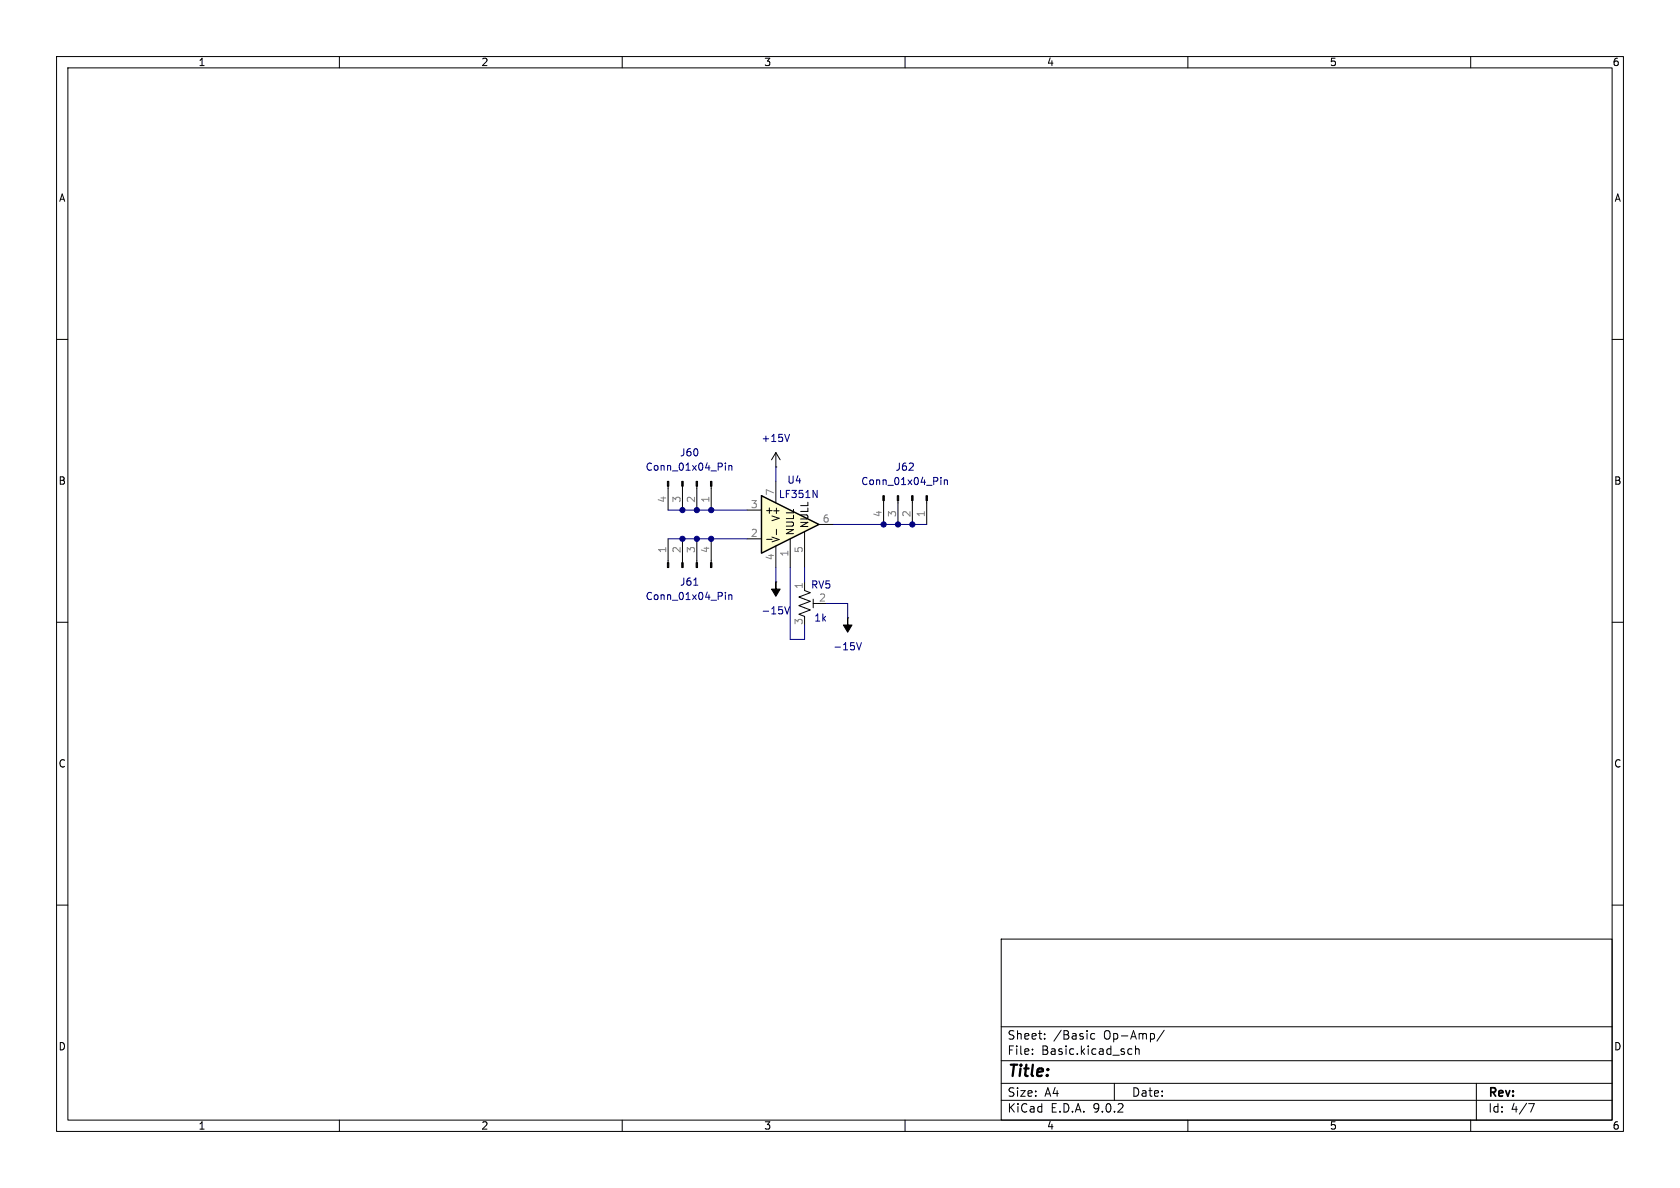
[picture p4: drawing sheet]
<svg xmlns="http://www.w3.org/2000/svg" width="297mm" height="210mm" viewBox="0 0 297 210" stroke-linecap="round" stroke-linejoin="round" font-family="sans-serif">
<g fill="none" stroke="#000" stroke-width=".18">
<path d="M10 10h277v190h-277zM12 12h273v186h-273zM60 10v2M110 10v2M160 10v2M210 10v2M260 10v2M10 60h2M285 60h2M118.1 95.3v4.2M120.6 95.3v4.2M123.2 95.3v4.2"/>
<path d="M125.7 95.3v4.2M10 110h2M137.2 102.9h.1M142.2 104.4l1.1 .4-2.1 .7 2.1 .8-2.1 .8 2.1 .7-2.1 .8 1 .4v.2M142.2 102.9v1.2M143.8 105.9v1.5M143.8 106.7h1M149.9 109.2h.1M285 110h2M10 160h2M177 166h108v32h-108zM285 160h2"/>
<path d="M60 198v2M110 198v2M160 198v2M177 194.5h108M177 191.5h108M177 187.5h108M177 181.5h108M182.5 186.3v.1M182.5 185.5v.1M184.7 183.6v.1M184.7 182.8v.1M193.5 182.8l-.4-.1-.3 .3v.4l.2 .2h.5"/>
<path d="M197 191.5v3M199.5 186.3h.6M199.5 185.5h.6M200.7 185.5l.3-.1 .3 .1 .1 .9M200.7 184.9v1.5M205.8 182.1l-1.3 2M210 198v2M260 198v2M261 191.5v6.5M270.2 195.1h1l-.6 1.5"/>
</g>
<path d="M118 99.5h.2v.8h-.2zM120.5 99.5h.3v.8h-.3zM123.1 99.5h.2v.8h-.2zM125.6 99.5h.3v.8h-.3zM137.2 102.9v1.2h.7l-.7 1.3-.8-1.3h.8zM149.9 109.2v1.3h.7l-.7 1.3-.8-1.3h.8z" fill="#000" stroke="#000" stroke-width=".18"/>
<path d="M122.6 103.4h.8" fill="none" stroke="#000080" stroke-width=".18"/>
<path d="M128.2 104.7v.1M128.2 105.1v.9M128.8 105.1v.9M128.8 105.3l.2-.2 .3 .1 .1 .8M138.7 107.3l.5 1.2 .4-1.2M151.4 113.6l.5 1.3 .4-1.3" fill="none" stroke="#000084" stroke-width=".18"/>
<path d="M134.6 87.6l10.2 5.1-10.2 5.1z" fill="#fffed0"/>
<path d="M134.6 87.6l10.2 5.1-10.2 5.1z" fill="none" stroke="#000" stroke-width=".25"/>
<g fill="none" stroke="#000" stroke-width=".18">
<path d="M118.1 86v4.2M120.6 86v4.2M123.2 86v4.2M125.7 86v4.2M132.1 90.2h2.5M132.1 95.3h2.5M135.5 95.3h1M137.2 82.6h.1M137.2 80v2.6M137.2 85.1v3.8M137.2 96.5v3.8M137.2 80l-.8 1.3"/>
<path d="M137.2 80l.7 1.3M137.3 93.6v.9M139.7 95.3v5M142.2 94v6.3M144.8 92.7h2.5M156.2 88.5v4.2M158.7 88.5v4.2M161.3 88.5v4.2M163.8 88.5v4.2"/>
</g>
<path d="M139.6 76.8l-.4 1.2M128.2 81.9v.1M128.2 82.3v.8M128.8 82.3v.8M128.8 82.4l.2-.1h.3l.1 .8M143.7 86.7l.8 1.3v-1.3M166.3 84.4v.1M166.3 84.8v.9M166.9 84.8v.9M166.9 84.9l.2-.1 .3 .1 .1 .8" fill="none" stroke="#000084" stroke-width=".18"/>
<path d="M118 85.1h.2v.9h-.2zM120.5 85.1h.3v.9h-.3zM123.1 85.1h.2v.9h-.2zM125.6 85.1h.3v.9h-.3zM156.1 87.6h.2v.9h-.2zM158.6 87.6h.3v.9h-.3zM161.2 87.6h.2v.9h-.2zM163.7 87.6h.3v.9h-.3z" fill="#000" stroke="#000" stroke-width=".18"/>
<path d="M118.1 90.2h14M118.1 95.3h14M137.2 82.6v2.5M147.3 92.7h16.5M137.2 100.3v2.6M139.7 100.3v12.7h2.5v-2.5M142.2 100.3v2.6M146 106.7h3.9v2.5" fill="none" stroke="#000080" stroke-width=".18"/>
<g fill="#000080" stroke="#000080" stroke-width=".18">
<circle cx="123.2" cy="95.3" r=".46"/>
<circle cx="125.7" cy="95.3" r=".46"/>
<circle cx="123.2" cy="90.2" r=".46"/>
<circle cx="125.7" cy="90.2" r=".46"/>
<circle cx="158.7" cy="92.7" r=".46"/>
<circle cx="161.3" cy="92.7" r=".46"/>
<circle cx="120.6" cy="90.2" r=".46"/>
<circle cx="120.6" cy="95.3" r=".46"/>
<circle cx="156.2" cy="92.7" r=".46"/>
</g>
<text font-size="2.8" x="178" y="190.9">Title:</text>
<g font-size="2.1">
<text x="178" y="184">Sheet:</text>
<text x="186.2" y="184">/Basic</text>
<text x="195.2" y="184">Op-Amp/</text>
<text x="178" y="186.7">File:</text>
<text x="184.1" y="186.7">Basic.kicad_sch</text>
<text x="178" y="196.9">KiCad</text>
<text x="178" y="194.1">Size:</text>
<text x="184.7" y="194.1">A4</text>
<text x="185.7" y="196.9">E.D.A.</text>
<text x="193.3" y="196.9">9.0.2</text>
<text x="200" y="194.1">Date:</text>
<text x="263" y="194.3">Rev:</text>
<text x="263" y="196.9">Id:</text>
<text x="267.1" y="196.9">4/7</text>
</g>
<g font-size="1.8">
<text x="35" y="11.9">1</text>
<text x="85" y="11.9">2</text>
<text x="135" y="11.9">3</text>
<text x="185" y="11.9">4</text>
<text x="235" y="11.9">5</text>
<text x="285" y="11.9">6</text>
<text x="10.3" y="35.9">A</text>
<text x="285.3" y="35.9">A</text>
<text x="10.3" y="85.9">B</text>
<text x="285.3" y="85.9">B</text>
<text x="135.1" y="91">+</text>
<text x="138" y="92.3" transform="rotate(-90 138 92.3)">V+</text>
<text x="140.6" y="94.7" transform="rotate(-90 140.6 94.7)">NULL</text>
<text x="143.1" y="93.5" transform="rotate(-90 143.1 93.5)">NULL</text>
<text x="138" y="96" transform="rotate(-90 138 96)">V-</text>
<text x="10.3" y="135.9">C</text>
<text x="285.3" y="135.9">C</text>
<text x="10.3" y="185.9">D</text>
<text x="285.3" y="185.9">D</text>
<text x="35" y="199.9">1</text>
<text x="85" y="199.9">2</text>
<text x="135" y="199.9">3</text>
<text x="185" y="199.9">4</text>
<text x="235" y="199.9">5</text>
<text x="285" y="199.9">6</text>
</g>
<g font-size="1.8" fill="#000084">
<text x="114" y="83.4">Conn_01x04_Pin</text>
<text x="134.5" y="78.3">+15V</text>
<text x="137.6" y="88.2">LF351N</text>
<text x="152.1" y="86">Conn_01x04_Pin</text>
<text x="114" y="106.3">Conn_01x04_Pin</text>
<text x="134.5" y="108.8">-15V</text>
<text x="143.9" y="110.1">1k</text>
<text x="147.2" y="115.2">-15V</text>
</g>
<g font-size="1.8" fill="#000080">
<text x="120.1" y="80.9">J60</text>
<text x="158.2" y="83.4">J62</text>
<text x="139.1" y="85.7">U4</text>
<text x="120.1" y="103.7">J61</text>
<text x="143.3" y="104.2">RV5</text>
</g>
<g font-size="1.8" fill="#808080">
<text x="117.9" y="89" transform="rotate(-90 117.9 89)">4</text>
<text x="120.4" y="89" transform="rotate(-90 120.4 89)">3</text>
<text x="122.9" y="89" transform="rotate(-90 122.9 89)">2</text>
<text x="125.5" y="89" transform="rotate(-90 125.5 89)">1</text>
<text x="132.6" y="89.9">3</text>
<text x="136.9" y="87.7" transform="rotate(-90 136.9 87.7)">7</text>
<text x="132.6" y="95">2</text>
<text x="145.3" y="92.5">6</text>
<text x="156" y="91.5" transform="rotate(-90 156 91.5)">4</text>
<text x="158.5" y="91.5" transform="rotate(-90 158.5 91.5)">3</text>
<text x="161" y="91.5" transform="rotate(-90 161 91.5)">2</text>
<text x="163.6" y="91.5" transform="rotate(-90 163.6 91.5)">1</text>
<text x="117.9" y="97.9" transform="rotate(-90 117.9 97.9)">1</text>
<text x="120.4" y="97.9" transform="rotate(-90 120.4 97.9)">2</text>
<text x="122.9" y="97.9" transform="rotate(-90 122.9 97.9)">3</text>
<text x="125.5" y="97.9" transform="rotate(-90 125.5 97.9)">4</text>
<text x="136.9" y="99.1" transform="rotate(-90 136.9 99.1)">4</text>
<text x="139.4" y="98.5" transform="rotate(-90 139.4 98.5)">1</text>
<text x="142" y="97.9" transform="rotate(-90 142 97.9)">5</text>
<text x="142" y="104.2" transform="rotate(-90 142 104.2)">1</text>
<text x="144.7" y="106.4">2</text>
<text x="142" y="110.6" transform="rotate(-90 142 110.6)">3</text>
</g>
</svg>
